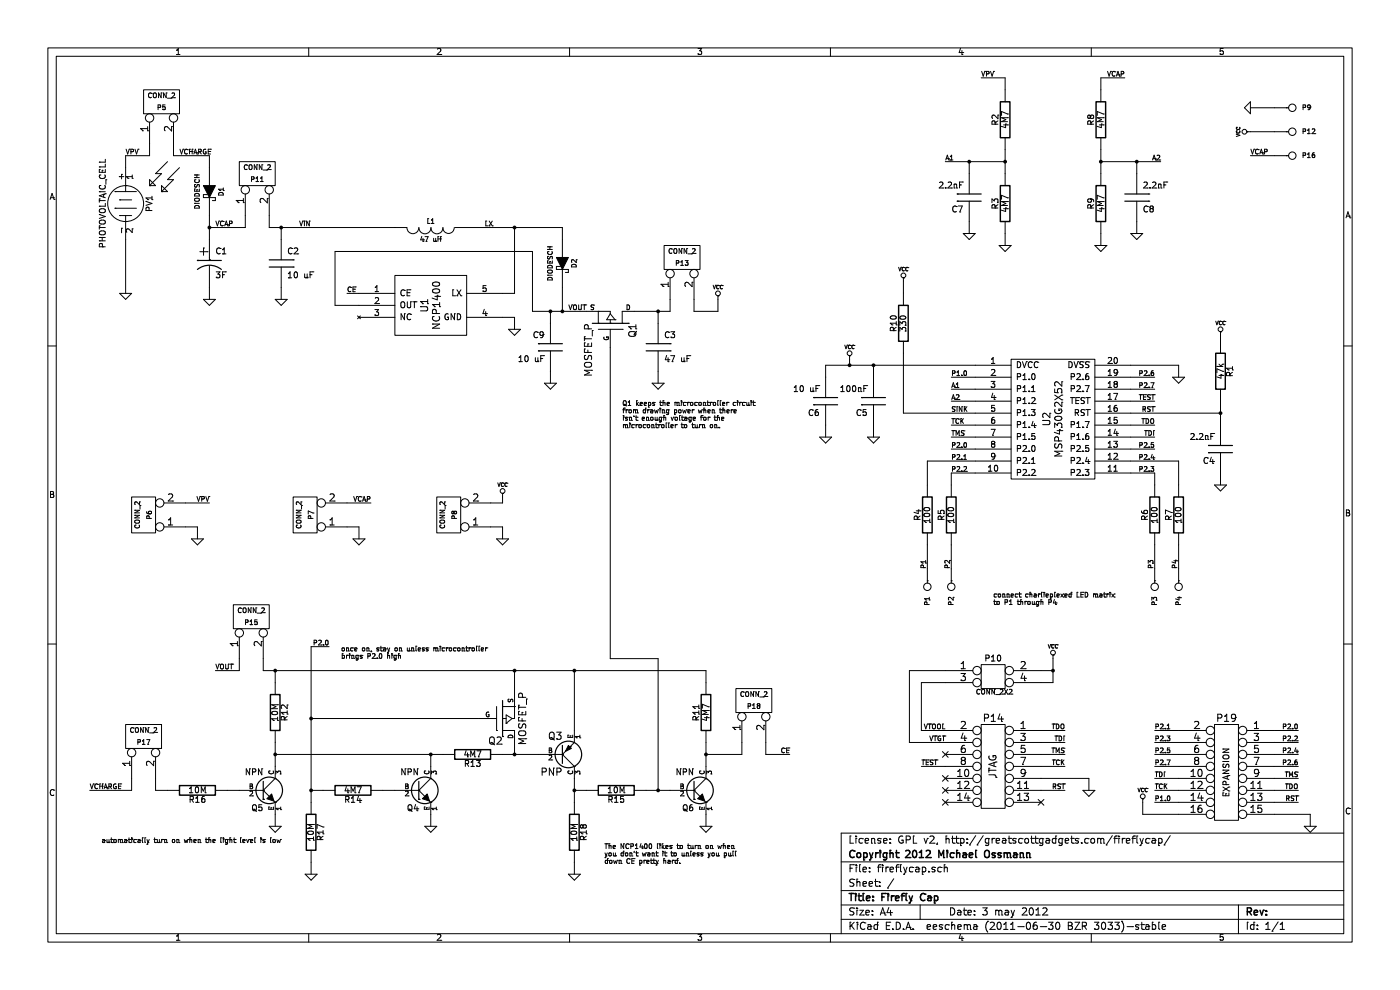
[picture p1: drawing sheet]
EESchema Schematic File Version 2  date Thu May  3 22:59:48 2012
LIBS:fireflycap
LIBS:power
LIBS:device
LIBS:transistors
LIBS:conn
LIBS:linear
LIBS:regul
LIBS:74xx
LIBS:cmos4000
LIBS:adc-dac
LIBS:memory
LIBS:xilinx
LIBS:special
LIBS:microcontrollers
LIBS:dsp
LIBS:microchip
LIBS:analog_switches
LIBS:motorola
LIBS:texas
LIBS:intel
LIBS:audio
LIBS:interface
LIBS:digital-audio
LIBS:philips
LIBS:display
LIBS:cypress
LIBS:siliconi
LIBS:opto
LIBS:atmel
LIBS:contrib
LIBS:valves
LIBS:fireflycap-cache
EELAYER 25  0
EELAYER END
$Descr A4 11700 8267
encoding utf-8
Sheet 1 1
Title "Firefly Cap"
Date "3 may 2012"
Rev ""
Comp "Copyright 2012 Michael Ossmann"
Comment1 "License: GPL v2, http://greatscottgadgets.com/fireflycap/"
Comment2 ""
Comment3 ""
Comment4 ""
$EndDescr
Connection ~ 8800 5600
Wire Wire Line
	8800 5700 8700 5700
Wire Wire Line
	8800 5500 8800 5700
Wire Wire Line
	7900 5600 7600 5600
Wire Wire Line
	7600 5600 7600 6200
Wire Wire Line
	7600 6200 7900 6200
Wire Wire Line
	7900 5700 7700 5700
Wire Wire Line
	7700 5700 7700 6100
Wire Wire Line
	5500 6600 5500 5500
Wire Wire Line
	5500 5500 5100 5500
Wire Wire Line
	5100 5500 5100 2900
Connection ~ 5500 2600
Wire Wire Line
	5300 2600 5600 2600
Connection ~ 5500 6600
Connection ~ 5900 6300
Wire Wire Line
	5900 6200 5900 6400
Wire Wire Line
	5900 6800 5900 6900
Connection ~ 4800 6600
Wire Wire Line
	4900 6600 4800 6600
Wire Wire Line
	4800 6500 4800 6700
Wire Wire Line
	4200 6300 4500 6300
Connection ~ 2600 6600
Wire Wire Line
	2750 5400 2600 5400
Wire Wire Line
	2600 5400 2600 6700
Wire Wire Line
	2700 6600 2600 6600
Wire Wire Line
	2600 7300 2600 7200
Connection ~ 4300 6300
Wire Wire Line
	4300 6200 4300 6300
Wire Wire Line
	3600 6400 3600 6300
Wire Wire Line
	6600 6300 6400 6300
Wire Wire Line
	4300 5600 4300 5800
Wire Wire Line
	6400 6300 6400 6200
Wire Wire Line
	8200 650  8400 650 
Wire Wire Line
	9500 1950 9500 1850
Connection ~ 8100 1350
Wire Wire Line
	8100 1450 8100 1350
Wire Wire Line
	10650 900  10450 900 
Wire Wire Line
	10650 6800 10950 6800
Wire Wire Line
	10950 6800 10950 6900
Wire Wire Line
	10650 6700 10850 6700
Wire Wire Line
	8150 3150 7950 3150
Wire Wire Line
	9850 6300 9650 6300
Wire Wire Line
	9850 6100 9650 6100
Wire Wire Line
	10650 6300 10850 6300
Wire Wire Line
	10650 6100 10850 6100
Wire Wire Line
	9450 3250 9650 3250
Wire Wire Line
	8150 3750 7950 3750
Wire Wire Line
	7550 2350 7550 2450
Wire Wire Line
	9850 6500 9650 6500
Wire Wire Line
	6000 2500 6000 2600
Wire Wire Line
	6000 2600 5800 2600
Wire Wire Line
	5800 2600 5800 2500
Wire Wire Line
	1450 1200 1450 1300
Wire Wire Line
	2250 1800 2250 1900
Wire Wire Line
	3000 2450 2900 2450
Wire Wire Line
	1400 6600 1300 6600
Wire Wire Line
	1300 6600 1300 6500
Wire Wire Line
	1800 5600 2000 5600
Wire Wire Line
	2000 5600 2000 5500
Wire Wire Line
	1050 1400 1050 1300
Wire Wire Line
	1050 1300 1250 1300
Wire Wire Line
	4600 3200 4600 3100
Connection ~ 4600 2600
Wire Wire Line
	4600 2700 4600 2600
Connection ~ 2300 5600
Wire Wire Line
	2300 5700 2300 5600
Wire Wire Line
	3600 6800 3600 6900
Wire Wire Line
	1750 2400 1750 2500
Wire Wire Line
	1050 2000 1050 2450
Wire Wire Line
	9200 750  9200 650 
Wire Wire Line
	9200 2050 9200 1950
Connection ~ 9200 1350
Wire Wire Line
	9200 1450 9200 1250
Wire Wire Line
	9700 1350 9200 1350
Wire Wire Line
	8400 1350 7900 1350
Wire Wire Line
	4200 2650 4300 2650
Wire Wire Line
	4300 2650 4300 2750
Connection ~ 4300 1900
Wire Wire Line
	4700 2000 4700 1900
Wire Wire Line
	4700 1900 3900 1900
Connection ~ 4700 2600
Connection ~ 2350 1900
Wire Wire Line
	2250 1900 3300 1900
Wire Wire Line
	6900 3650 6900 3550
Wire Wire Line
	6900 3150 6900 3050
Wire Wire Line
	6900 3050 8150 3050
Connection ~ 7300 3050
Wire Wire Line
	9100 6600 9100 6500
Wire Wire Line
	8700 6600 8900 6600
Wire Wire Line
	8700 6400 8900 6400
Wire Wire Line
	8700 6200 8900 6200
Wire Wire Line
	8150 3950 7950 3950
Wire Wire Line
	9450 3550 9650 3550
Wire Wire Line
	8150 3350 7950 3350
Wire Wire Line
	8150 3550 7950 3550
Wire Wire Line
	9650 4050 9650 3950
Wire Wire Line
	9650 3950 9450 3950
Wire Wire Line
	7950 3950 7950 4050
Connection ~ 10200 3450
Wire Wire Line
	10200 3550 10200 3350
Wire Wire Line
	7300 3650 7300 3550
Wire Wire Line
	4900 2600 4450 2600
Wire Wire Line
	1750 1900 2050 1900
Wire Wire Line
	1750 2000 1750 1800
Wire Wire Line
	2350 2500 2350 2400
Wire Wire Line
	4200 4500 4200 4400
Wire Wire Line
	4200 4400 4100 4400
Wire Wire Line
	2900 4400 3000 4400
Wire Wire Line
	3000 4400 3000 4500
Wire Wire Line
	2900 4200 3100 4200
Wire Wire Line
	1550 4200 1750 4200
Wire Wire Line
	1650 4500 1650 4400
Wire Wire Line
	9650 4550 9650 4750
Wire Wire Line
	7750 4550 7750 4750
Wire Wire Line
	10200 2800 10200 2850
Wire Wire Line
	7950 4550 7950 4750
Wire Wire Line
	9850 4550 9850 4750
Wire Wire Line
	8400 1250 8400 1450
Connection ~ 8400 1350
Wire Wire Line
	8400 2050 8400 1950
Wire Wire Line
	1650 4400 1550 4400
Wire Wire Line
	4100 4200 4200 4200
Wire Wire Line
	1750 1400 1750 1300
Wire Wire Line
	4200 4200 4200 4150
Connection ~ 1750 1900
Wire Wire Line
	1750 1300 1450 1300
Wire Wire Line
	10200 4050 10200 3950
Wire Wire Line
	9450 3450 10200 3450
Wire Wire Line
	9450 3050 9850 3050
Wire Wire Line
	9850 3050 9850 3150
Wire Wire Line
	7750 4050 7750 3850
Wire Wire Line
	9450 3850 9850 3850
Wire Wire Line
	9850 3850 9850 4050
Wire Wire Line
	8150 3650 7950 3650
Wire Wire Line
	8150 3450 7550 3450
Wire Wire Line
	8150 3250 7950 3250
Wire Wire Line
	9450 3350 9650 3350
Wire Wire Line
	9450 3650 9650 3650
Wire Wire Line
	7750 3850 8150 3850
Wire Wire Line
	8700 6100 8900 6100
Wire Wire Line
	8700 6300 8900 6300
Wire Wire Line
	9100 6500 8700 6500
Wire Wire Line
	7900 6400 7700 6400
Wire Wire Line
	7300 3150 7300 3050
Wire Wire Line
	7100 3050 7100 3000
Connection ~ 7100 3050
Wire Wire Line
	2350 2000 2350 1900
Wire Wire Line
	4200 2450 4300 2450
Wire Wire Line
	4300 2450 4300 1900
Wire Wire Line
	4450 2600 4450 2100
Wire Wire Line
	4450 2100 2800 2100
Wire Wire Line
	2800 2100 2800 2550
Wire Wire Line
	2800 2550 3000 2550
Wire Wire Line
	2300 6900 2300 6800
Wire Wire Line
	2300 6400 2300 6200
Connection ~ 2300 6300
Wire Wire Line
	1900 6600 2000 6600
Wire Wire Line
	4700 2600 4700 2400
Wire Wire Line
	2200 5500 2200 5600
Wire Wire Line
	1100 6500 1100 6600
Wire Wire Line
	1100 6600 750  6600
Wire Wire Line
	2050 1900 2050 1800
Wire Wire Line
	1250 1300 1250 1200
Wire Wire Line
	5600 2600 5600 2500
Wire Wire Line
	10650 6500 10850 6500
Wire Wire Line
	10650 6600 10850 6600
Wire Wire Line
	7550 3450 7550 2950
Wire Wire Line
	9850 6600 9650 6600
Wire Wire Line
	9450 3750 9650 3750
Wire Wire Line
	9450 3150 9650 3150
Wire Wire Line
	10650 6200 10850 6200
Wire Wire Line
	10650 6400 10850 6400
Wire Wire Line
	9650 6200 9850 6200
Wire Wire Line
	9650 6400 9850 6400
Wire Wire Line
	9850 6700 9650 6700
Wire Wire Line
	9550 6700 9550 6800
Wire Wire Line
	9550 6800 9850 6800
Wire Wire Line
	10450 1100 10650 1100
Wire Wire Line
	9500 1450 9500 1350
Connection ~ 9500 1350
Wire Wire Line
	8100 1950 8100 1850
Wire Wire Line
	10650 1300 10450 1300
Wire Wire Line
	8400 650  8400 750 
Wire Wire Line
	9200 650  9400 650 
Wire Wire Line
	5900 6300 6200 6300
Connection ~ 3600 6300
Wire Wire Line
	6200 6300 6200 6200
Wire Wire Line
	3700 6300 2300 6300
Wire Wire Line
	3200 6600 3300 6600
Wire Wire Line
	2600 6000 4000 6000
Connection ~ 2600 6000
Wire Wire Line
	4800 5600 4800 6100
Connection ~ 4300 5600
Wire Wire Line
	4800 7200 4800 7300
Wire Wire Line
	5600 6600 5400 6600
Wire Wire Line
	5900 5700 5900 5600
Wire Wire Line
	5900 5600 2200 5600
Connection ~ 4800 5600
Wire Wire Line
	5500 2600 5500 2700
Wire Wire Line
	5500 3200 5500 3100
Wire Wire Line
	7700 6100 7900 6100
Wire Wire Line
	8800 5600 8700 5600
$Comp
L CONN_2X2 P10
U 1 1
P 8300 5650
F 0 "P10" H 8300 5800 50  0000 C CNN
F 1 "CONN_2X2" H 8310 5520 40  0000 C CNN
F 2 "GSG-HEADER-SMD-2x2" H 8300 5650 60  0001 C CNN
	1    8300 5650
	1    0    0    -1  
$EndComp
$Comp
L NPN Q6
U 1 1
P 5800 6600
F 0 "Q6" H 5800 6450 50  0000 R CNN
F 1 "NPN" H 5800 6750 50  0000 R CNN
F 2 "SOT23EBC" H 5800 6600 60  0001 C CNN
F 4 "Diodes Inc." H 5800 6600 60  0001 C CNN "Manufacturer"
F 5 "MMBT3904-7-F" H 5800 6600 60  0001 C CNN "Part Number"
F 6 "TRANS NPN 40V 350MW SMD SOT23-3" H 5800 6600 60  0001 C CNN "Description"
	1    5800 6600
	1    0    0    -1  
$EndComp
$Comp
L NPN Q4
U 1 1
P 3500 6600
F 0 "Q4" H 3500 6450 50  0000 R CNN
F 1 "NPN" H 3500 6750 50  0000 R CNN
F 2 "SOT23EBC" H 3500 6600 60  0001 C CNN
F 4 "Diodes Inc." H 3500 6600 60  0001 C CNN "Manufacturer"
F 5 "MMBT3904-7-F" H 3500 6600 60  0001 C CNN "Part Number"
F 6 "TRANS NPN 40V 350MW SMD SOT23-3" H 3500 6600 60  0001 C CNN "Description"
	1    3500 6600
	1    0    0    -1  
$EndComp
$Comp
L GND #PWR17
U 1 1
P 5500 3200
F 0 "#PWR17" H 5500 3200 30  0001 C CNN
F 1 "GND" H 5500 3130 30  0001 C CNN
	1    5500 3200
	1    0    0    -1  
$EndComp
$Comp
L C C9
U 1 1
P 4600 2900
F 0 "C9" H 4650 3000 50  0000 L CNN
F 1 "10 uF" H 4650 2800 50  0000 L CNN
F 2 "GSG-0805" H 4600 2900 60  0001 C CNN
F 4 "Murata" H 4600 2900 60  0001 C CNN "Manufacturer"
F 5 "GRM21BR61A106KE19L" H 4600 2900 60  0001 C CNN "Part Number"
F 6 "CAP CER 10UF 10V 10% X5R 0805" H 4600 2900 60  0001 C CNN "Description"
	1    4600 2900
	-1   0    0    -1  
$EndComp
Text Notes 5050 7100 0    40   ~ 0
The NCP1400 likes to turn on when\nyou don't want it to unless you pull\ndown CE pretty hard.
$Comp
L R R11
U 1 1
P 5900 5950
F 0 "R11" V 5980 5950 50  0000 C CNN
F 1 "4M7" V 5900 5950 50  0000 C CNN
F 2 "GSG-0805" H 5900 5950 60  0001 C CNN
	1    5900 5950
	-1   0    0    1   
$EndComp
$Comp
L GND #PWR30
U 1 1
P 5900 6900
F 0 "#PWR30" H 5900 6900 30  0001 C CNN
F 1 "GND" H 5900 6830 30  0001 C CNN
	1    5900 6900
	1    0    0    -1  
$EndComp
$Comp
L R R15
U 1 1
P 5150 6600
F 0 "R15" V 5230 6600 50  0000 C CNN
F 1 "10M" V 5150 6600 50  0000 C CNN
F 2 "GSG-0805" H 5150 6600 60  0001 C CNN
	1    5150 6600
	0    1    1    0   
$EndComp
$Comp
L GND #PWR33
U 1 1
P 4800 7300
F 0 "#PWR33" H 4800 7300 30  0001 C CNN
F 1 "GND" H 4800 7230 30  0001 C CNN
	1    4800 7300
	1    0    0    -1  
$EndComp
$Comp
L R R18
U 1 1
P 4800 6950
F 0 "R18" V 4880 6950 50  0000 C CNN
F 1 "10M" V 4800 6950 50  0000 C CNN
F 2 "GSG-0805" H 4800 6950 60  0001 C CNN
	1    4800 6950
	1    0    0    -1  
$EndComp
$Comp
L PNP Q3
U 1 1
P 4700 6300
F 0 "Q3" H 4700 6150 60  0000 R CNN
F 1 "PNP" H 4700 6450 60  0000 R CNN
F 2 "SOT23EBC" H 4700 6300 60  0001 C CNN
F 4 "Diodes Inc." H 4700 6300 60  0001 C CNN "Manufacturer"
F 5 "MMBT3906-7-F" H 4700 6300 60  0001 C CNN "Part Number"
F 6 "TRANS PNP 40V 300MW SMD SOT23-3" H 4700 6300 60  0001 C CNN "Description"
	1    4700 6300
	1    0    0    1   
$EndComp
$Comp
L C C6
U 1 1
P 6900 3350
F 0 "C6" H 6950 3450 50  0000 L CNN
F 1 "10 uF" H 6950 3250 50  0000 L CNN
F 2 "GSG-0805" H 6900 3350 60  0001 C CNN
F 4 "Murata" H 6900 3350 60  0001 C CNN "Manufacturer"
F 5 "GRM21BR61A106KE19L" H 6900 3350 60  0001 C CNN "Part Number"
F 6 "CAP CER 10UF 10V 10% X5R 0805" H 6900 3350 60  0001 C CNN "Description"
	1    6900 3350
	-1   0    0    1   
$EndComp
$Comp
L R R14
U 1 1
P 2950 6600
F 0 "R14" V 3030 6600 50  0000 C CNN
F 1 "4M7" V 2950 6600 50  0000 C CNN
F 2 "GSG-0805" H 2950 6600 60  0001 C CNN
	1    2950 6600
	0    1    1    0   
$EndComp
$Comp
L GND #PWR32
U 1 1
P 2600 7300
F 0 "#PWR32" H 2600 7300 30  0001 C CNN
F 1 "GND" H 2600 7230 30  0001 C CNN
	1    2600 7300
	1    0    0    -1  
$EndComp
$Comp
L CONN_2 P18
U 1 1
P 6300 5850
F 0 "P18" V 6250 5850 40  0000 C CNN
F 1 "CONN_2" V 6350 5850 40  0000 C CNN
F 2 "GSG-HEADER-SMD-2x1-BRIDGED" H 6300 5850 60  0001 C CNN
	1    6300 5850
	0    -1   -1   0   
$EndComp
$Comp
L R R17
U 1 1
P 2600 6950
F 0 "R17" V 2680 6950 50  0000 C CNN
F 1 "10M" V 2600 6950 50  0000 C CNN
F 2 "GSG-0805" H 2600 6950 60  0001 C CNN
	1    2600 6950
	1    0    0    -1  
$EndComp
Text Notes 2850 5450 0    40   ~ 0
once on, stay on unless microcontroller\nbrings P2.0 high
$Comp
L R R13
U 1 1
P 3950 6300
F 0 "R13" V 4030 6300 50  0000 C CNN
F 1 "4M7" V 3950 6300 50  0000 C CNN
F 2 "GSG-0805" H 3950 6300 60  0001 C CNN
	1    3950 6300
	0    1    1    0   
$EndComp
Text Label 6600 6300 2    40   ~ 0
CE
$Comp
L MOSFET_P Q2
U 1 1
P 4200 6000
F 0 "Q2" H 4200 6190 60  0000 R CNN
F 1 "MOSFET_P" V 4400 6000 60  0000 R CNN
F 2 "SOT23GDS" H 4200 6000 60  0001 C CNN
F 4 "Fairchild" H 4200 6000 60  0001 C CNN "Manufacturer"
F 5 "BSS84" H 4200 6000 60  0001 C CNN "Part Number"
F 6 "MOSFET P-CH 50V 130MA SOT-23" H 4200 6000 60  0001 C CNN "Description"
	1    4200 6000
	1    0    0    1   
$EndComp
Text Label 10450 1300 0    40   ~ 0
VCAP
$Comp
L CONN_1 P16
U 1 1
P 10800 1300
F 0 "P16" H 10880 1300 40  0000 L CNN
F 1 "CONN_1" H 10800 1355 30  0001 C CNN
F 2 "GSG-TESTPOINT" H 10800 1300 60  0001 C CNN
	1    10800 1300
	1    0    0    -1  
$EndComp
$Comp
L GND #PWR4
U 1 1
P 9500 1950
F 0 "#PWR4" H 9500 1950 30  0001 C CNN
F 1 "GND" H 9500 1880 30  0001 C CNN
	1    9500 1950
	1    0    0    -1  
$EndComp
$Comp
L GND #PWR3
U 1 1
P 8100 1950
F 0 "#PWR3" H 8100 1950 30  0001 C CNN
F 1 "GND" H 8100 1880 30  0001 C CNN
	1    8100 1950
	1    0    0    -1  
$EndComp
$Comp
L C C8
U 1 1
P 9500 1650
F 0 "C8" H 9550 1750 50  0000 L CNN
F 1 "2.2nF" H 9550 1550 50  0000 L CNN
F 2 "GSG-0805" H 9500 1650 60  0001 C CNN
	1    9500 1650
	1    0    0    1   
$EndComp
$Comp
L C C7
U 1 1
P 8100 1650
F 0 "C7" H 8150 1750 50  0000 L CNN
F 1 "2.2nF" H 8150 1550 50  0000 L CNN
F 2 "GSG-0805" H 8100 1650 60  0001 C CNN
	1    8100 1650
	-1   0    0    1   
$EndComp
$Comp
L CONN_1 P12
U 1 1
P 10800 1100
F 0 "P12" H 10880 1100 40  0000 L CNN
F 1 "CONN_1" H 10800 1155 30  0001 C CNN
F 2 "GSG-TESTPOINT" H 10800 1100 60  0001 C CNN
	1    10800 1100
	1    0    0    -1  
$EndComp
$Comp
L VCC #PWR2
U 1 1
P 10450 1100
F 0 "#PWR2" H 10450 1200 30  0001 C CNN
F 1 "VCC" H 10450 1200 30  0000 C CNN
	1    10450 1100
	0    -1   -1   0   
$EndComp
$Comp
L GND #PWR1
U 1 1
P 10450 900
F 0 "#PWR1" H 10450 900 30  0001 C CNN
F 1 "GND" H 10450 830 30  0001 C CNN
	1    10450 900 
	0    1    1    0   
$EndComp
$Comp
L CONN_1 P9
U 1 1
P 10800 900
F 0 "P9" H 10880 900 40  0000 L CNN
F 1 "CONN_1" H 10800 955 30  0001 C CNN
F 2 "GSG-TESTPOINT" H 10800 900 60  0001 C CNN
	1    10800 900 
	1    0    0    -1  
$EndComp
$Comp
L VCC #PWR27
U 1 1
P 9550 6700
F 0 "#PWR27" H 9550 6800 30  0001 C CNN
F 1 "VCC" H 9550 6800 30  0000 C CNN
	1    9550 6700
	1    0    0    -1  
$EndComp
$Comp
L GND #PWR31
U 1 1
P 10950 6900
F 0 "#PWR31" H 10950 6900 30  0001 C CNN
F 1 "GND" H 10950 6830 30  0001 C CNN
	1    10950 6900
	1    0    0    -1  
$EndComp
$Comp
L CONN_8X2 P19
U 1 1
P 10250 6450
F 0 "P19" H 10250 6900 60  0000 C CNN
F 1 "EXPANSION" V 10250 6450 50  0000 C CNN
F 2 "GSG-HEADER-2x8" H 10250 6450 60  0001 C CNN
	1    10250 6450
	-1   0    0    -1  
$EndComp
Text Label 10850 6700 2    40   ~ 0
RST
Text Label 9650 6700 0    40   ~ 0
P1.0
Text Label 7950 3150 0    40   ~ 0
P1.0
Text Label 9650 6400 0    40   ~ 0
P2.7
Text Label 10850 6400 2    40   ~ 0
P2.6
Text Label 9650 6300 0    40   ~ 0
P2.5
Text Label 10850 6300 2    40   ~ 0
P2.4
Text Label 9650 6200 0    40   ~ 0
P2.3
Text Label 10850 6200 2    40   ~ 0
P2.2
Text Label 9650 6100 0    40   ~ 0
P2.1
Text Label 10850 6100 2    40   ~ 0
P2.0
Text Label 9650 3250 2    40   ~ 0
P2.7
Text Label 9650 3150 2    40   ~ 0
P2.6
Text Label 9650 3750 2    40   ~ 0
P2.5
Text Label 7950 3750 0    40   ~ 0
P2.0
Text Label 9650 6600 0    40   ~ 0
TCK
$Comp
L VCC #PWR7
U 1 1
P 7550 2350
F 0 "#PWR7" H 7550 2450 30  0001 C CNN
F 1 "VCC" H 7550 2450 30  0000 C CNN
	1    7550 2350
	1    0    0    -1  
$EndComp
Text Label 7950 3450 0    40   ~ 0
SINK
$Comp
L R R10
U 1 1
P 7550 2700
F 0 "R10" V 7630 2700 50  0000 C CNN
F 1 "330" V 7550 2700 50  0000 C CNN
F 2 "GSG-0603" H 7550 2700 60  0001 C CNN
F 4 "Panasonic" V 7550 2700 60  0001 C CNN "Manufacturer"
F 5 "ERJ-3GEYJ101V" V 7550 2700 60  0001 C CNN "Part Number"
F 6 "Thick Film Resistors Thick Film Chip Res 0603 1/16W 5%" V 7550 2700 60  0001 C CNN "Description"
	1    7550 2700
	-1   0    0    1   
$EndComp
Text Label 10850 6600 2    40   ~ 0
TDO
Text Label 9650 6500 0    40   ~ 0
TDI
Text Label 10850 6500 2    40   ~ 0
TMS
Text Notes 8300 5000 0    40   ~ 0
connect charlieplexed LED matrix\nto P1 through P4
$Comp
L CONN_2 P13
U 1 1
P 5700 2150
F 0 "P13" V 5650 2150 40  0000 C CNN
F 1 "CONN_2" V 5750 2150 40  0000 C CNN
F 2 "GSG-HEADER-SMD-2x1-BRIDGED" H 5700 2150 60  0001 C CNN
	1    5700 2150
	0    -1   -1   0   
$EndComp
Text Notes 2350 7050 2    40   ~ 0
automatically turn on when the light level is low
$Comp
L CONN_2 P17
U 1 1
P 1200 6150
F 0 "P17" V 1150 6150 40  0000 C CNN
F 1 "CONN_2" V 1250 6150 40  0000 C CNN
F 2 "GSG-HEADER-SMD-2x1-BRIDGED" H 1200 6150 60  0001 C CNN
	1    1200 6150
	0    -1   -1   0   
$EndComp
Text Label 1800 5600 0    40   ~ 0
VOUT
$Comp
L CONN_2 P15
U 1 1
P 2100 5150
F 0 "P15" V 2050 5150 40  0000 C CNN
F 1 "CONN_2" V 2150 5150 40  0000 C CNN
F 2 "GSG-HEADER-SMD-2x1-BRIDGED" H 2100 5150 60  0001 C CNN
	1    2100 5150
	0    -1   -1   0   
$EndComp
Text Label 1500 1300 0    40   ~ 0
VCHARGE
Text Label 2500 1900 0    40   ~ 0
VIN
$Comp
L GND #PWR29
U 1 1
P 3600 6900
F 0 "#PWR29" H 3600 6900 30  0001 C CNN
F 1 "GND" H 3600 6830 30  0001 C CNN
	1    3600 6900
	1    0    0    -1  
$EndComp
$Comp
L GND #PWR28
U 1 1
P 2300 6900
F 0 "#PWR28" H 2300 6900 30  0001 C CNN
F 1 "GND" H 2300 6830 30  0001 C CNN
	1    2300 6900
	1    0    0    -1  
$EndComp
$Comp
L GND #PWR8
U 1 1
P 1050 2450
F 0 "#PWR8" H 1050 2450 30  0001 C CNN
F 1 "GND" H 1050 2380 30  0001 C CNN
	1    1050 2450
	1    0    0    -1  
$EndComp
$Comp
L GND #PWR9
U 1 1
P 1750 2500
F 0 "#PWR9" H 1750 2500 30  0001 C CNN
F 1 "GND" H 1750 2430 30  0001 C CNN
	1    1750 2500
	1    0    0    -1  
$EndComp
$Comp
L GND #PWR10
U 1 1
P 2350 2500
F 0 "#PWR10" H 2350 2500 30  0001 C CNN
F 1 "GND" H 2350 2430 30  0001 C CNN
	1    2350 2500
	1    0    0    -1  
$EndComp
$Comp
L GND #PWR12
U 1 1
P 4300 2750
F 0 "#PWR12" H 4300 2750 30  0001 C CNN
F 1 "GND" H 4300 2680 30  0001 C CNN
	1    4300 2750
	1    0    0    -1  
$EndComp
$Comp
L MOSFET_P Q1
U 1 1
P 5100 2700
F 0 "Q1" H 5100 2890 60  0000 R CNN
F 1 "MOSFET_P" H 5100 2520 60  0000 R CNN
F 2 "SOT23GDS" H 5100 2700 60  0001 C CNN
F 4 "Fairchild" H 5100 2700 60  0001 C CNN "Manufacturer"
F 5 "BSS84" H 5100 2700 60  0001 C CNN "Part Number"
F 6 "MOSFET P-CH 50V 130MA SOT-23" H 5100 2700 60  0001 C CNN "Description"
	1    5100 2700
	0    1    -1   0   
$EndComp
Text Notes 5200 3400 0    40   ~ 0
Q1 keeps the microcontroller circuit\nfrom drawing power when there\nisn't enough voltage for the\nmicrocontroller to turn on.
$Comp
L R R16
U 1 1
P 1650 6600
F 0 "R16" V 1730 6600 50  0000 C CNN
F 1 "10M" V 1650 6600 50  0000 C CNN
F 2 "GSG-0805" H 1650 6600 60  0001 C CNN
	1    1650 6600
	0    1    1    0   
$EndComp
Text Label 750  6600 0    40   ~ 0
VCHARGE
$Comp
L R R12
U 1 1
P 2300 5950
F 0 "R12" V 2380 5950 50  0000 C CNN
F 1 "10M" V 2300 5950 50  0000 C CNN
F 2 "GSG-0805" H 2300 5950 60  0001 C CNN
	1    2300 5950
	1    0    0    -1  
$EndComp
$Comp
L NPN Q5
U 1 1
P 2200 6600
F 0 "Q5" H 2200 6450 50  0000 R CNN
F 1 "NPN" H 2200 6750 50  0000 R CNN
F 2 "SOT23EBC" H 2200 6600 60  0001 C CNN
F 4 "Diodes Inc." H 2200 6600 60  0001 C CNN "Manufacturer"
F 5 "MMBT3904-7-F" H 2200 6600 60  0001 C CNN "Part Number"
F 6 "TRANS NPN 40V 350MW SMD SOT23-3" H 2200 6600 60  0001 C CNN "Description"
	1    2200 6600
	1    0    0    -1  
$EndComp
Text Label 2750 5400 2    40   ~ 0
P2.0
Text Label 4050 1900 0    40   ~ 0
LX
$Comp
L R R8
U 1 1
P 9200 1000
F 0 "R8" V 9280 1000 50  0000 C CNN
F 1 "4M7" V 9200 1000 50  0000 C CNN
F 2 "GSG-0805" H 9200 1000 60  0001 C CNN
	1    9200 1000
	-1   0    0    1   
$EndComp
$Comp
L GND #PWR6
U 1 1
P 9200 2050
F 0 "#PWR6" H 9200 2050 30  0001 C CNN
F 1 "GND" H 9200 1980 30  0001 C CNN
	1    9200 2050
	1    0    0    -1  
$EndComp
$Comp
L R R9
U 1 1
P 9200 1700
F 0 "R9" V 9280 1700 50  0000 C CNN
F 1 "4M7" V 9200 1700 50  0000 C CNN
F 2 "GSG-0805" H 9200 1700 60  0001 C CNN
	1    9200 1700
	-1   0    0    1   
$EndComp
Text Label 9400 650  2    40   ~ 0
VCAP
Text Label 9700 1350 2    40   ~ 0
A2
Text Label 7900 1350 0    40   ~ 0
A1
$Comp
L DIODESCH D2
U 1 1
P 4700 2200
F 0 "D2" H 4700 2300 40  0000 C CNN
F 1 "DIODESCH" H 4700 2100 40  0000 C CNN
F 2 "GSG-SOD-523F" H 4700 2200 60  0001 C CNN
F 4 "Fairchild" H 4700 2200 60  0001 C CNN "Manufacturer"
F 5 "RB751S40" H 4700 2200 60  0001 C CNN "Part Number"
F 6 "DIODE SCHOTTKY 40V 30MA SOD-523F" H 4700 2200 60  0001 C CNN "Description"
	1    4700 2200
	0    1    1    0   
$EndComp
$Comp
L NCP1402 U1
U 1 1
P 3600 2550
F 0 "U1" V 3550 2550 60  0000 C CNN
F 1 "NCP1400" V 3650 2550 60  0000 C CNN
F 2 "SOT23-5" H 3600 2550 60  0001 C CNN
F 4 "ON Semiconductor" H 3600 2550 60  0001 C CNN "Manufacturer"
F 5 "NCP1400ASN27T1G" H 3600 2550 60  0001 C CNN "Part Number"
F 6 "IC BOOST 2.7V 0.1A 5TSOP" H 3600 2550 60  0001 C CNN "Description"
	1    3600 2550
	1    0    0    -1  
$EndComp
$Comp
L GND #PWR18
U 1 1
P 6900 3650
F 0 "#PWR18" H 6900 3650 30  0001 C CNN
F 1 "GND" H 6900 3580 30  0001 C CNN
	1    6900 3650
	1    0    0    -1  
$EndComp
$Comp
L VCC #PWR14
U 1 1
P 7100 3000
F 0 "#PWR14" H 7100 3100 30  0001 C CNN
F 1 "VCC" H 7100 3100 30  0000 C CNN
	1    7100 3000
	1    0    0    -1  
$EndComp
$Comp
L VCC #PWR25
U 1 1
P 8800 5500
F 0 "#PWR25" H 8800 5600 30  0001 C CNN
F 1 "VCC" H 8800 5600 30  0000 C CNN
	1    8800 5500
	1    0    0    -1  
$EndComp
Text Label 7900 6200 2    40   ~ 0
VTGT
Text Label 7900 6100 2    40   ~ 0
VTOOL
Text Label 7700 6400 0    40   ~ 0
TEST
$Comp
L GND #PWR26
U 1 1
P 9100 6600
F 0 "#PWR26" H 9100 6600 30  0001 C CNN
F 1 "GND" H 9100 6530 30  0001 C CNN
	1    9100 6600
	1    0    0    -1  
$EndComp
Text Label 8900 6600 2    40   ~ 0
RST
Text Label 8900 6400 2    40   ~ 0
TCK
Text Label 8900 6300 2    40   ~ 0
TMS
Text Label 8900 6200 2    40   ~ 0
TDI
Text Label 8900 6100 2    40   ~ 0
TDO
NoConn ~ 8700 6700
NoConn ~ 7900 6700
NoConn ~ 7900 6600
NoConn ~ 7900 6500
NoConn ~ 7900 6300
$Comp
L CONN_7X2 P14
U 1 1
P 8300 6400
F 0 "P14" H 8300 6800 60  0000 C CNN
F 1 "JTAG" V 8300 6400 60  0000 C CNN
F 2 "GSG-HEADER-SMD-2x7" H 8300 6400 60  0001 C CNN
	1    8300 6400
	-1   0    0    -1  
$EndComp
Text Label 7950 3350 0    40   ~ 0
A2
Text Label 7950 3250 0    40   ~ 0
A1
Text Label 9650 3350 2    40   ~ 0
TEST
Text Label 9650 3550 2    40   ~ 0
TDO
Text Label 9650 3650 2    40   ~ 0
TDI
Text Label 7950 3650 0    40   ~ 0
TMS
Text Label 7950 3550 0    40   ~ 0
TCK
Text Label 9650 3450 2    40   ~ 0
RST
Text Label 9650 3850 2    40   ~ 0
P2.4
Text Label 9650 3950 2    40   ~ 0
P2.3
Text Label 7950 3950 0    40   ~ 0
P2.2
Text Label 7950 3850 0    40   ~ 0
P2.1
$Comp
L MSP430G2X52 U2
U 1 1
P 8800 3500
F 0 "U2" V 8750 3500 60  0000 C CNN
F 1 "MSP430G2X52" V 8850 3500 60  0000 C CNN
F 2 "GSG-TSSOP20" H 8800 3500 60  0001 C CNN
F 4 "Texas Instruments" H 8800 3500 60  0001 C CNN "Manufacturer"
F 5 "MSP430G2452IPW20R" H 8800 3500 60  0001 C CNN "Part Number"
F 6 "IC MCU 16BIT 8KB FLASH 20TSSOP" H 8800 3500 60  0001 C CNN "Description"
	1    8800 3500
	1    0    0    -1  
$EndComp
$Comp
L C C4
U 1 1
P 10200 3750
F 0 "C4" H 10250 3850 50  0000 L CNN
F 1 "2.2nF" H 10250 3650 50  0000 L CNN
F 2 "GSG-0603" H 10200 3750 60  0001 C CNN
	1    10200 3750
	-1   0    0    1   
$EndComp
$Comp
L GND #PWR20
U 1 1
P 10200 4050
F 0 "#PWR20" H 10200 4050 30  0001 C CNN
F 1 "GND" H 10200 3980 30  0001 C CNN
	1    10200 4050
	1    0    0    -1  
$EndComp
Text Label 9850 4750 1    40   ~ 0
P4
Text Label 9650 4750 1    40   ~ 0
P3
Text Label 7950 4750 1    40   ~ 0
P2
Text Label 7750 4750 1    40   ~ 0
P1
Text Label 4750 2600 0    40   ~ 0
VOUT
$Comp
L CONN_2 P5
U 1 1
P 1350 850
F 0 "P5" V 1300 850 40  0000 C CNN
F 1 "CONN_2" V 1400 850 40  0000 C CNN
F 2 "GSG-HEADER-SMD-2x1" H 1350 850 60  0001 C CNN
	1    1350 850 
	0    -1   -1   0   
$EndComp
Text Label 1800 1900 0    40   ~ 0
VCAP
$Comp
L CONN_2 P11
U 1 1
P 2150 1450
F 0 "P11" V 2100 1450 40  0000 C CNN
F 1 "CONN_2" V 2200 1450 40  0000 C CNN
F 2 "GSG-HEADER-SMD-2x1-BRIDGED" H 2150 1450 60  0001 C CNN
	1    2150 1450
	0    -1   -1   0   
$EndComp
$Comp
L GND #PWR16
U 1 1
P 4600 3200
F 0 "#PWR16" H 4600 3200 30  0001 C CNN
F 1 "GND" H 4600 3130 30  0001 C CNN
	1    4600 3200
	1    0    0    -1  
$EndComp
$Comp
L VCC #PWR11
U 1 1
P 6000 2500
F 0 "#PWR11" H 6000 2600 30  0001 C CNN
F 1 "VCC" H 6000 2600 30  0000 C CNN
	1    6000 2500
	1    0    0    -1  
$EndComp
Text Label 2900 2450 0    40   ~ 0
CE
Text Label 1050 1300 0    40   ~ 0
VPV
$Comp
L VCC #PWR21
U 1 1
P 4200 4150
F 0 "#PWR21" H 4200 4250 30  0001 C CNN
F 1 "VCC" H 4200 4250 30  0000 C CNN
	1    4200 4150
	1    0    0    -1  
$EndComp
$Comp
L C C3
U 1 1
P 5500 2900
F 0 "C3" H 5550 3000 50  0000 L CNN
F 1 "47 uF" H 5550 2800 50  0000 L CNN
F 2 "GSG-1206" H 5500 2900 60  0001 C CNN
F 4 "Taiyo Yuden" H 5500 2900 60  0001 C CNN "Manufacturer"
F 5 "LMK316BJ476ML-T" H 5500 2900 60  0001 C CNN "Part Number"
F 6 "CAP CER 47UF 10V 20% X5R 1206" H 5500 2900 60  0001 C CNN "Description"
	1    5500 2900
	1    0    0    -1  
$EndComp
$Comp
L C C2
U 1 1
P 2350 2200
F 0 "C2" H 2400 2300 50  0000 L CNN
F 1 "10 uF" H 2400 2100 50  0000 L CNN
F 2 "GSG-0805" H 2350 2200 60  0001 C CNN
F 4 "Murata" H 2350 2200 60  0001 C CNN "Manufacturer"
F 5 "GRM21BR61A106KE19L" H 2350 2200 60  0001 C CNN "Part Number"
F 6 "CAP CER 10UF 10V 10% X5R 0805" H 2350 2200 60  0001 C CNN "Description"
	1    2350 2200
	1    0    0    -1  
$EndComp
$Comp
L DIODESCH D1
U 1 1
P 1750 1600
F 0 "D1" H 1750 1700 40  0000 C CNN
F 1 "DIODESCH" H 1750 1500 40  0000 C CNN
F 2 "GSG-SOD-523F" H 1750 1600 60  0001 C CNN
F 4 "Fairchild" H 1750 1600 60  0001 C CNN "Manufacturer"
F 5 "RB751S40" H 1750 1600 60  0001 C CNN "Part Number"
F 6 "DIODE SCHOTTKY 40V 30MA SOD-523F" H 1750 1600 60  0001 C CNN "Description"
	1    1750 1600
	0    1    1    0   
$EndComp
$Comp
L GND #PWR24
U 1 1
P 4200 4500
F 0 "#PWR24" H 4200 4500 30  0001 C CNN
F 1 "GND" H 4200 4430 30  0001 C CNN
	1    4200 4500
	1    0    0    -1  
$EndComp
$Comp
L CONN_2 P8
U 1 1
P 3750 4300
F 0 "P8" V 3700 4300 40  0000 C CNN
F 1 "CONN_2" V 3800 4300 40  0000 C CNN
F 2 "GSG-HEADER-SMD-2x1" H 3750 4300 60  0001 C CNN
	1    3750 4300
	-1   0    0    1   
$EndComp
$Comp
L CONN_2 P7
U 1 1
P 2550 4300
F 0 "P7" V 2500 4300 40  0000 C CNN
F 1 "CONN_2" V 2600 4300 40  0000 C CNN
F 2 "GSG-HEADER-SMD-2x1" H 2550 4300 60  0001 C CNN
	1    2550 4300
	-1   0    0    1   
$EndComp
$Comp
L GND #PWR23
U 1 1
P 3000 4500
F 0 "#PWR23" H 3000 4500 30  0001 C CNN
F 1 "GND" H 3000 4430 30  0001 C CNN
	1    3000 4500
	1    0    0    -1  
$EndComp
Text Label 3100 4200 2    40   ~ 0
VCAP
Text Label 1750 4200 2    40   ~ 0
VPV
$Comp
L GND #PWR22
U 1 1
P 1650 4500
F 0 "#PWR22" H 1650 4500 30  0001 C CNN
F 1 "GND" H 1650 4430 30  0001 C CNN
	1    1650 4500
	1    0    0    -1  
$EndComp
$Comp
L CONN_2 P6
U 1 1
P 1200 4300
F 0 "P6" V 1150 4300 40  0000 C CNN
F 1 "CONN_2" V 1250 4300 40  0000 C CNN
F 2 "GSG-HEADER-SMD-2x1" H 1200 4300 60  0001 C CNN
	1    1200 4300
	-1   0    0    1   
$EndComp
$Comp
L GND #PWR19
U 1 1
P 7300 3650
F 0 "#PWR19" H 7300 3650 30  0001 C CNN
F 1 "GND" H 7300 3580 30  0001 C CNN
	1    7300 3650
	1    0    0    -1  
$EndComp
$Comp
L C C5
U 1 1
P 7300 3350
F 0 "C5" H 7350 3450 50  0000 L CNN
F 1 "100nF" H 7350 3250 50  0000 L CNN
F 2 "GSG-0603" H 7300 3350 60  0001 C CNN
F 4 "Murata" H 7300 3350 60  0001 C CNN "Manufacturer"
F 5 "GRM188R71E104KA01J" H 7300 3350 60  0001 C CNN "Part Number"
F 6 "Multilayer Ceramic Capacitors (MLCC) - SMD/SMT 0603 0.1uF 25volts X7R 10%" H 7300 3350 60  0001 C CNN "Description"
	1    7300 3350
	-1   0    0    1   
$EndComp
Text Label 8200 650  0    40   ~ 0
VPV
$Comp
L R R3
U 1 1
P 8400 1700
F 0 "R3" V 8480 1700 50  0000 C CNN
F 1 "4M7" V 8400 1700 50  0000 C CNN
F 2 "GSG-0805" H 8400 1700 60  0001 C CNN
	1    8400 1700
	-1   0    0    1   
$EndComp
$Comp
L INDUCTOR L1
U 1 1
P 3600 1900
F 0 "L1" V 3550 1900 40  0000 C CNN
F 1 "47 uH" V 3700 1900 40  0000 C CNN
F 2 "GSG-1210" H 3600 1900 60  0001 C CNN
F 4 "Taiyo Yuden" V 3600 1900 60  0001 C CNN "Manufacturer"
F 5 "LBC3225T470KR" V 3600 1900 60  0001 C CNN "Part Number"
F 6 "INDUCTOR 47UH 20% 1210 SMD" H 3600 1900 60  0001 C CNN "Description"
	1    3600 1900
	0    1    1    0   
$EndComp
$Comp
L PHOTOVOLTAIC_CELL PV1
U 1 1
P 1050 1700
F 0 "PV1" H 1050 1900 50  0000 C CNN
F 1 "PHOTOVOLTAIC_CELL" H 1050 1510 50  0000 C CNN
F 2 "AM-1454" H 1050 1700 60  0001 C CNN
F 4 "SANYO" H 1050 1700 60  0001 C CNN "Manufacturer"
F 5 "AM-1454CA" H 1050 1700 60  0001 C CNN "Part Number"
F 6 "SOLAR CELL AM 41.6MM X 26.3MM" H 1050 1700 60  0001 C CNN "Description"
	1    1050 1700
	0    1    1    0   
$EndComp
$Comp
L CP1 C1
U 1 1
P 1750 2200
F 0 "C1" H 1800 2300 50  0000 L CNN
F 1 "3F" H 1800 2100 50  0000 L CNN
F 2 "GSG-ESHSR-0003-SIDE" H 1750 2200 60  0001 C CNN
F 4 "Nesscap" H 1750 2200 60  0001 C CNN "Manufacturer"
F 5 "ESHR-0003C0-002R7" H 1750 2200 60  0001 C CNN "Part Number"
F 6 "Ultracapacitor 3F 2.7V" H 1750 2200 60  0001 C CNN "Description"
	1    1750 2200
	1    0    0    -1  
$EndComp
$Comp
L GND #PWR5
U 1 1
P 8400 2050
F 0 "#PWR5" H 8400 2050 30  0001 C CNN
F 1 "GND" H 8400 1980 30  0001 C CNN
	1    8400 2050
	1    0    0    -1  
$EndComp
$Comp
L R R2
U 1 1
P 8400 1000
F 0 "R2" V 8480 1000 50  0000 C CNN
F 1 "4M7" V 8400 1000 50  0000 C CNN
F 2 "GSG-0805" H 8400 1000 60  0001 C CNN
	1    8400 1000
	-1   0    0    1   
$EndComp
$Comp
L CONN_1 P4
U 1 1
P 9850 4900
F 0 "P4" H 9930 4900 40  0000 L CNN
F 1 "CONN_1" H 9850 4955 30  0001 C CNN
F 2 "GSG-PINTST" H 9850 4900 60  0001 C CNN
	1    9850 4900
	0    1    1    0   
$EndComp
$Comp
L CONN_1 P3
U 1 1
P 9650 4900
F 0 "P3" H 9730 4900 40  0000 L CNN
F 1 "CONN_1" H 9650 4955 30  0001 C CNN
F 2 "GSG-PINTST" H 9650 4900 60  0001 C CNN
	1    9650 4900
	0    1    1    0   
$EndComp
$Comp
L CONN_1 P2
U 1 1
P 7950 4900
F 0 "P2" H 8030 4900 40  0000 L CNN
F 1 "CONN_1" H 7950 4955 30  0001 C CNN
F 2 "GSG-PINTST" H 7950 4900 60  0001 C CNN
	1    7950 4900
	0    1    1    0   
$EndComp
$Comp
L CONN_1 P1
U 1 1
P 7750 4900
F 0 "P1" H 7830 4900 40  0000 L CNN
F 1 "CONN_1" H 7750 4955 30  0001 C CNN
F 2 "GSG-PINTST" H 7750 4900 60  0001 C CNN
	1    7750 4900
	0    1    1    0   
$EndComp
$Comp
L R R7
U 1 1
P 9850 4300
F 0 "R7" V 9930 4300 50  0000 C CNN
F 1 "100" V 9850 4300 50  0000 C CNN
F 2 "GSG-0603" H 9850 4300 60  0001 C CNN
F 4 "Panasonic" V 9850 4300 60  0001 C CNN "Manufacturer"
F 5 "ERJ-3GEYJ101V" V 9850 4300 60  0001 C CNN "Part Number"
F 6 "Thick Film Resistors Thick Film Chip Res 0603 1/16W 5%" V 9850 4300 60  0001 C CNN "Description"
	1    9850 4300
	-1   0    0    1   
$EndComp
$Comp
L R R6
U 1 1
P 9650 4300
F 0 "R6" V 9730 4300 50  0000 C CNN
F 1 "100" V 9650 4300 50  0000 C CNN
F 2 "GSG-0603" H 9650 4300 60  0001 C CNN
F 4 "Panasonic" V 9650 4300 60  0001 C CNN "Manufacturer"
F 5 "ERJ-3GEYJ101V" V 9650 4300 60  0001 C CNN "Part Number"
F 6 "Thick Film Resistors Thick Film Chip Res 0603 1/16W 5%" V 9650 4300 60  0001 C CNN "Description"
	1    9650 4300
	-1   0    0    1   
$EndComp
$Comp
L VCC #PWR13
U 1 1
P 10200 2800
F 0 "#PWR13" H 10200 2900 30  0001 C CNN
F 1 "VCC" H 10200 2900 30  0000 C CNN
	1    10200 2800
	1    0    0    -1  
$EndComp
$Comp
L R R5
U 1 1
P 7950 4300
F 0 "R5" V 8030 4300 50  0000 C CNN
F 1 "100" V 7950 4300 50  0000 C CNN
F 2 "GSG-0603" H 7950 4300 60  0001 C CNN
F 4 "Panasonic" V 7950 4300 60  0001 C CNN "Manufacturer"
F 5 "ERJ-3GEYJ101V" V 7950 4300 60  0001 C CNN "Part Number"
F 6 "Thick Film Resistors Thick Film Chip Res 0603 1/16W 5%" V 7950 4300 60  0001 C CNN "Description"
	1    7950 4300
	-1   0    0    1   
$EndComp
$Comp
L R R4
U 1 1
P 7750 4300
F 0 "R4" V 7830 4300 50  0000 C CNN
F 1 "100" V 7750 4300 50  0000 C CNN
F 2 "GSG-0603" H 7750 4300 60  0001 C CNN
F 4 "Panasonic" V 7750 4300 60  0001 C CNN "Manufacturer"
F 5 "ERJ-3GEYJ101V" V 7750 4300 60  0001 C CNN "Part Number"
F 6 "Thick Film Resistors Thick Film Chip Res 0603 1/16W 5%" V 7750 4300 60  0001 C CNN "Description"
	1    7750 4300
	-1   0    0    1   
$EndComp
$Comp
L R R1
U 1 1
P 10200 3100
F 0 "R1" V 10280 3100 50  0000 C CNN
F 1 "47k" V 10200 3100 50  0000 C CNN
F 2 "GSG-0603" H 10200 3100 60  0001 C CNN
	1    10200 3100
	1    0    0    -1  
$EndComp
$Comp
L GND #PWR15
U 1 1
P 9850 3150
F 0 "#PWR15" H 9850 3150 30  0001 C CNN
F 1 "GND" H 9850 3080 30  0001 C CNN
	1    9850 3150
	1    0    0    -1  
$EndComp
$EndSCHEMATC
